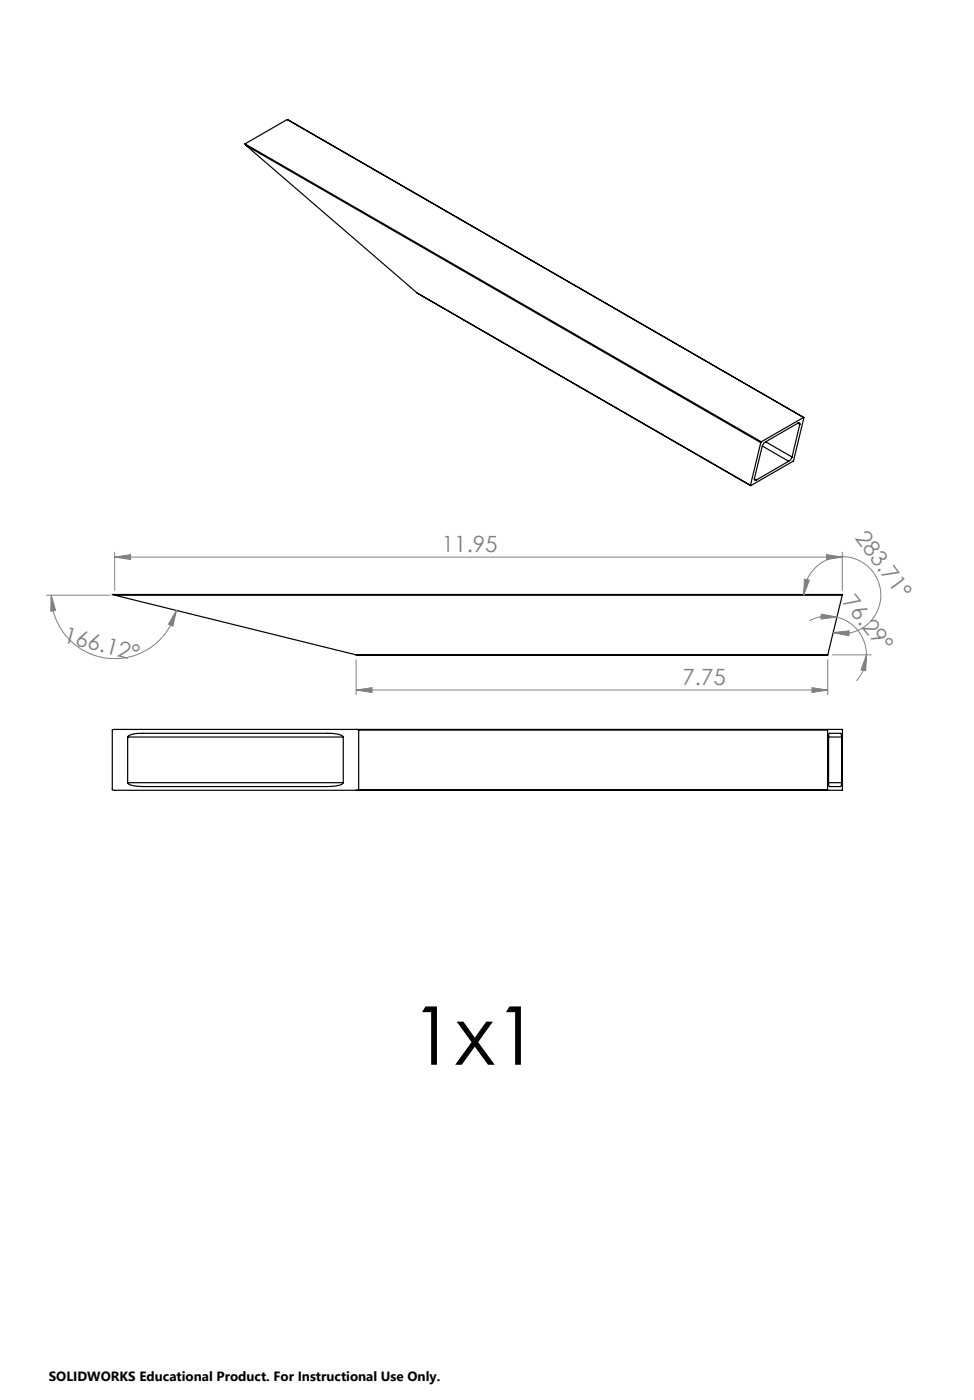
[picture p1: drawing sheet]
<svg xmlns="http://www.w3.org/2000/svg" width="203mm" height="292mm" viewBox="0 0 203 292" stroke-linecap="round" stroke-linejoin="round" font-family="sans-serif">
<g fill="none" stroke="#000" stroke-width=".25">
<path d="M51.1 30l.3 .4M51.1 30l107.7 62.2M51.4 30.4l107.3 62M51.4 30.4l35.6 30.7M59.9 24.9l107.8 62.2M59.9 24.9l-8.8 5.1M59.9 24.9l107.7 62.2M87 61.1l69.6 40.2M87 61.1l69.6 40.1M157.4 99.9a.25 .25 0 0 0 .1 .3 .25 .25 0 0 0 .3 0M157.4 99.9l.4 .3M158.7 92.4l-2.1 8.8"/>
<path d="M158.8 92.2l-.1 .2M159 93.1l-1.6 6.8M159 93.1l5.5 3.1M159.7 92.2l-.4 .3-.3 .6M159.7 92.2l5.5 3.2M164.5 96.2l-6.7 4M165.2 95.4l-.3 .6-.4 .2M166.4 88.3a.24 .24 0 0 1 .4-.1 .24 .24 0 0 1 .1 .3M166.4 88.3l-6.7 3.9M166.4 88.3l.5 .2M166.9 88.5l-1.7 6.9M167.6 87.1l-2.1 9.1-8.9 5"/>
<path d="M167.6 87.1l-8.8 5.1M23.9 124.2l-.5-.2h152.4l-.1 .2M23.9 124.2h151.8M23.9 124.2l50.4 12.4M74.3 136.6l.4 .1h97.9l.1-.1M74.3 136.6h98.4M175.7 124.2l-3 12.4M23.4 152.3l.3-.1h152.1v12.7h-152.1l-.3-.1zM26.6 153.8l.3-.3 .7-.3 1.6-.2h39.2a5.2 5.2 0 0 1 3.1 .6l.1 .2M26.6 153.8v9.5M26.6 153.8h45M71.6 153.8v9.5"/>
<path d="M74.3 152.2l.5 .1M74.8 152.3v12.4M74.8 152.3h97.8M172.6 152.3v12.4M172.7 152.2l-.1 .1M172.9 153.8l.1-.8h2.4l.2 .8M172.9 153.8v9.5M172.9 153.8h2.7M175.6 153.8v9.5M26.6 163.3l.3 .3 .7 .3 2.2 .2h38.6l2.3-.2a1.02 1.02 0 0 0 .9-.6M26.6 163.3h45M74.8 164.7l-.5 .2"/>
<path d="M74.8 164.7h97.8M172.6 164.7l.1 .2M172.9 163.3l.1 .8h2.4l.2-.8M172.9 163.3h2.7"/>
</g>
<g fill="none" stroke="#808080" stroke-width=".21">
<path d="M23.9 116.2l3.3-.5v1zM23.9 115.2v8M23.9 116.2h151.8M172.4 115.7l3.3 .5-3.3 .5zM175.7 115.2v8M9.7 124.2h13.2M10.7 124.2l.9 3.2-1 .1zM10.7 124.2a13.2 13.2 0 0 0 11.6 13.1 13.2 13.2 0 0 0 14.5-9.9M36.8 127.4l-.7 3.2-1-.4zM74.3 137.6v7.4M167.7 124.2a8 8 0 0 1 8.6-8.1 8 8 0 0 1 7.4 9.3 8 8 0 0 1-9.9 6.6M167.8 120.8l1 .2-1.1 3.2z"/>
<path d="M171.3 128.1l3.3 .7-3.3 .4zM172.7 137.6v7.4M173.7 136.6h8.1M173.8 132l3.3-.4v1zM174.6 128.8a8.1 8.1 0 0 1 6.2 7.8M174.6 128.8a8.2 8.2 0 0 0-5.8 .7M180.8 136.6l-.2 3.3-1-.1zM180.8 136.6a8.1 8.1 0 0 1-2.1 5.5M74.3 144l3.3-.5v1zM74.3 144h98.4M169.4 143.5l3.3 .5-3.3 .5z"/>
</g>
<g fill="#808080">
<path d="M167.8 120.8l1 .2-1.1 3.2zM173.8 132l3.3-.4v1z"/>
<path d="M180.8 136.6l-.2 3.3-1-.1zM171.3 128.1l3.3 .7-3.3 .4z"/>
<path d="M172.4 115.7l3.3 .5-3.3 .5zM23.9 116.2l3.3-.5v1zM169.4 143.5l3.3 .5-3.3 .5zM74.3 144l3.3-.5v1z"/>
<path d="M10.7 124.2l.9 3.2-1 .1zM36.8 127.4l-.7 3.2-1-.4z"/>
</g>
<text font-size="16.9" x="85.6" y="222.2">1x1</text>
<g font-size="4.7" fill="#808080">
<text x="178.3" y="112.3" transform="rotate(54 178.3 112.3)">283.71°</text>
<text x="92.2" y="115.2">11.95</text>
<text x="175.6" y="125.7" transform="rotate(52 175.6 125.7)">76.29°</text>
<text x="13.1" y="133.9" transform="rotate(15 13.1 133.9)">166.12°</text>
<text x="142.4" y="142.9">7.75</text>
</g>
<text font-size="2.8" x="10.2" y="288">SOLIDWORKS Educational Product. For Instructional Use Only.</text>
</svg>
